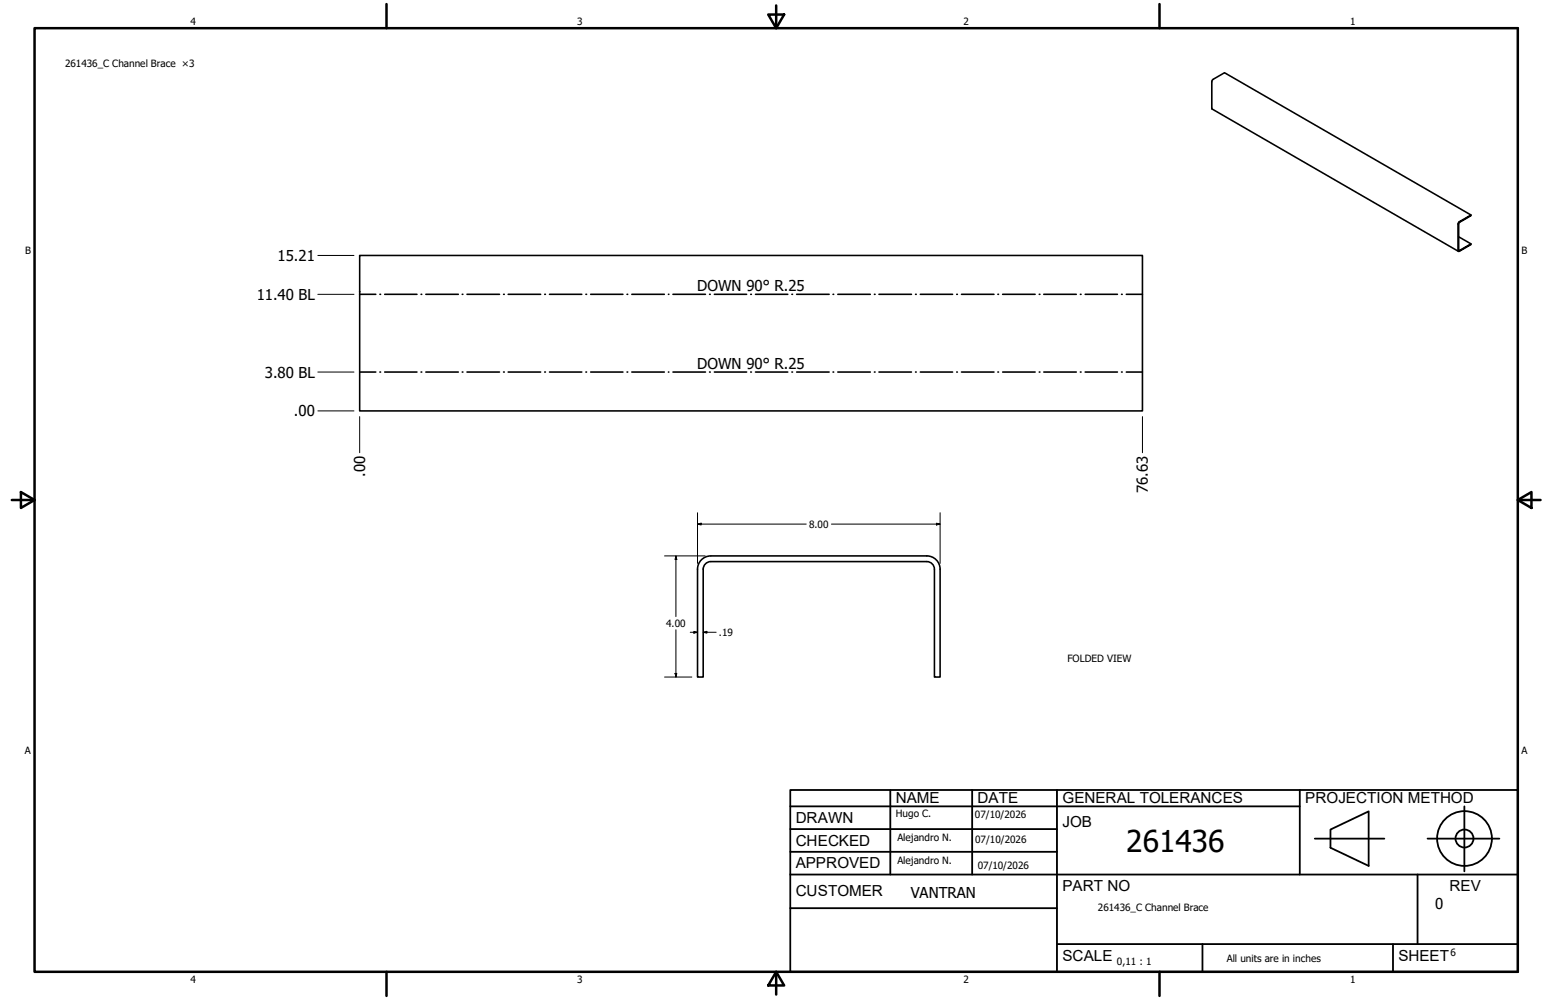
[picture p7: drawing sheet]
<svg xmlns="http://www.w3.org/2000/svg" width="432mm" height="279mm" viewBox="0 0 432 279" stroke-linecap="round" stroke-linejoin="round" font-family="sans-serif">
<!-- layer: GIGA_BendDown -->
<g fill="none" stroke="#000" stroke-width=".44">
<path d="M100.5 82.2h4.5M106.1 82.2h.2M107.4 82.2h9.1M117.6 82.2h.2M118.9 82.2h9.1M129.1 82.2h.2M130.4 82.2h9.1M140.7 82.2h.1M141.9 82.2h9.1M152.1 82.2h.2M153.5 82.2h9M163.6 82.2h.2"/>
<path d="M165 82.2h9M175.1 82.2h.2M176.5 82.2h9M186.7 82.2h.1M188 82.2h9M198.2 82.2h.2M199.5 82.2h9M209.7 82.2h.2M211 82.2h9M221.2 82.2h.2M222.5 82.2h9.1M232.7 82.2h.2"/>
<path d="M234 82.2h9.1M244.2 82.2h.2M245.5 82.2h9.1M255.7 82.2h.2M257 82.2h9.1M267.2 82.2h.2M268.5 82.2h9.1M278.7 82.2h.2M280 82.2h9.1M290.3 82.2h.1M291.5 82.2h9.1M301.8 82.2h.1"/>
<path d="M303.1 82.2h9M313.2 82.2h.2M314.6 82.2h4.5M100.5 103.9h4.5M106.1 103.9h.2M107.4 103.9h9.1M117.6 103.9h.2M118.9 103.9h9.1M129.1 103.9h.2M130.4 103.9h9.1M140.7 103.9h.1M141.9 103.9h9.1"/>
<path d="M152.1 103.9h.2M153.5 103.9h9M163.6 103.9h.2M165 103.9h9M175.1 103.9h.2M176.5 103.9h9M186.7 103.9h.1M188 103.9h9M198.2 103.9h.2M199.5 103.9h9M209.7 103.9h.2M211 103.9h9"/>
<path d="M221.2 103.9h.2M222.5 103.9h9.1M232.7 103.9h.2M234 103.9h9.1M244.2 103.9h.2M245.5 103.9h9.1M255.7 103.9h.2M257 103.9h9.1M267.2 103.9h.2M268.5 103.9h9.1M278.7 103.9h.2M280 103.9h9.1"/>
<path d="M290.3 103.9h.1M291.5 103.9h9.1M301.8 103.9h.1M303.1 103.9h9M313.2 103.9h.2M314.6 103.9h4.5"/>
</g>
<!-- layer: Visible (ANSI) -->
<path d="M100.5 71.4h218.6v43.4h-218.6zM407.4 66.2l3.4 1.9M407.5 62l3.3-1.9v.2l-3.4 2.1v7.6h.2l3.2-1.9v.2l-3.4 1.9-.2-7.7zM410.8 60.1l-68.8-39.8-3.5 2.2v8l68.9 39.7M194.8 159v30.2h1.6v-30.2M198.5 156.9a2.13 2.13 0 0 0-2.1 2.1M198.5 155.3a3.7 3.7 0 0 0-3.7 3.7M198.6 156.9h60.3M198.6 155.3h60.3M258.9 156.9a2.13 2.13 0 0 1 2.1 2.1M258.9 155.3a3.7 3.7 0 0 1 3.7 3.7M261 159v30.2h1.6v-30.2" fill="none" stroke="#000" stroke-width=".44"/>
<!-- layer: Borde (ANSI) -->
<g fill="none" stroke="#000" stroke-width=".7">
<path d="M9.7 7.9h414.2v263.6h-414.2zM107.9 1.1v6.8M214.6 4.1h4.4l-2.2 3.8zM216.8 1.5v6.4M323.8 1.1v6.8M3.3 139.7h6.4M5.8 137.5l3.9 2.2-3.9 2.2zM423.9 139.7l3.8-2.2v4.4zM423.9 139.7h6.4M107.9 271.5v6.8M216.8 271.5l2.2 3.8h-4.4zM216.8 271.5v6.4"/>
<path d="M323.8 271.5v6.8"/>
</g>
<!-- layer: Title (ANSI)-1 -->
<g fill="none" stroke="#000" stroke-width=".51">
<path d="M220.7 220.7h203.2v50.8h-203.2zM220.7 225.3h142.3M220.7 231.6h74.5M220.7 238h74.5M248.7 220.7v23.6M271.5 220.7v23.6M295.2 220.7v50.8M363 220.7v23.6M367.2 234.3h19.5M371.6 231.8l10.7-5.1v15.2l-10.7-5zM398.7 234.3h20.1M409 225.3v18.2"/>
<path d="M220.7 244.3h203.2M220.7 253.7h74.5M395.9 244.3v19.5M295.2 263.8h128.7M335.9 263.8v7.7M389.1 263.8v7.7"/>
<circle cx="409" cy="234.3" r="7.7"/>
<circle cx="409" cy="234.3" r="2.51"/>
</g>
<!-- layer: Cota (ANSI) -->
<g fill="none" stroke="#000" stroke-width=".28">
<path d="M88.8 71.4h10.1M88.8 82.2h10.1M88.8 114.8h10.1M88.8 103.9h10.1M100.5 116.4v10.1M319.1 116.4v10.1M185.6 155.3h11.4M188.8 155.3l.2 1h-.5zM188.8 155.3v17M194.8 146.4l1-.2v.5zM194.8 146.4h30.4M194.8 143.3v14.1"/>
<path d="M232.2 146.4h30.4M261.6 146.2l1 .2-1 .3zM262.6 143.3v14.1M188.8 176v13.2M192.8 176.7h2M193.8 176.4l1 .3-1 .2zM196.4 176.7l1-.3v.5zM196.4 176.7h3.6M185.6 189.2h7.6M188.5 188.2h.5l-.2 1z"/>
</g>
<path d="M188.8 155.3l.2 1h-.5zM194.8 146.4l1-.2v.5zM261.6 146.2l1 .2-1 .3zM193.8 176.4l1 .3-1 .2zM196.4 176.7l1-.3v.5zM188.5 188.2h.5l-.2 1z" fill="#000"/>
<text font-size="8.4" x="314.6" y="238.1">261436</text>
<g font-size="4.3">
<text x="250.2" y="224.2">NAME</text>
<text x="273" y="224.2">DATE</text>
<text x="296.7" y="224.3">GENERAL TOLERANCES</text>
<text x="364.6" y="224.3">PROJECTION METHOD</text>
<text x="222.2" y="229.9">DRAWN</text>
<text x="296.7" y="230.9">JOB</text>
<text x="222.2" y="236.3">CHECKED</text>
<text x="222.2" y="242.6">APPROVED</text>
<text x="222.2" y="250.3">CUSTOMER</text>
<text x="296.7" y="249">PART NO</text>
<text x="404.8" y="248.9">REV</text>
<text x="296.7" y="268.4">SCALE</text>
<text x="390.6" y="268.4">SHEET</text>
</g>
<g font-size="4.2">
<text x="77.5" y="72.9">15.21</text>
<text x="71.7" y="83.8">11.40 BL</text>
<text x="194.8" y="81.4">DOWN 90° R.25</text>
<text x="74" y="105.5">3.80 BL</text>
<text x="194.8" y="103.1">DOWN 90° R.25</text>
<text x="82.1" y="116.3">.00</text>
<text x="102" y="133.2" transform="rotate(-90 102 133.2)">.00</text>
<text x="320.6" y="137.7" transform="rotate(-90 320.6 137.7)">76.63</text>
<text x="254.4" y="250.8">VANTRAN</text>
<text x="400.9" y="254">0</text>
</g>
<g font-size="2.8">
<text x="53.2" y="6.9">4</text>
<text x="161.2" y="6.9">3</text>
<text x="269.1" y="6.9">2</text>
<text x="377.1" y="6.9">1</text>
<text x="18.2" y="18.7">261436_C Channel Brace ×3</text>
<text x="7" y="70.9">B</text>
<text x="424.9" y="70.9">B</text>
<text x="226" y="147.4">8.00</text>
<text x="186.1" y="175.1">4.00</text>
<text x="200.8" y="177.7">.19</text>
<text x="298.2" y="184.8">FOLDED VIEW</text>
<text x="6.9" y="210.6">A</text>
<text x="424.9" y="210.6">A</text>
<text x="250.2" y="228.3">Hugo C.</text>
<text x="272.3" y="228.4">07/10/2026</text>
<text x="250.6" y="234.9">Alejandro N.</text>
<text x="272.4" y="235.6">07/10/2026</text>
<text x="250.6" y="241.5">Alejandro N.</text>
<text x="273.1" y="242.8">07/10/2026</text>
<text x="306.6" y="254.5">261436_C Channel Brace</text>
<text x="312" y="269.7">0,11 : 1</text>
<text x="342.6" y="268.7">All units are in inches</text>
<text x="405.1" y="267.1">6</text>
<text x="53.2" y="274.6">4</text>
<text x="161.2" y="274.6">3</text>
<text x="269.1" y="274.6">2</text>
<text x="377.1" y="274.6">1</text>
</g>
</svg>
